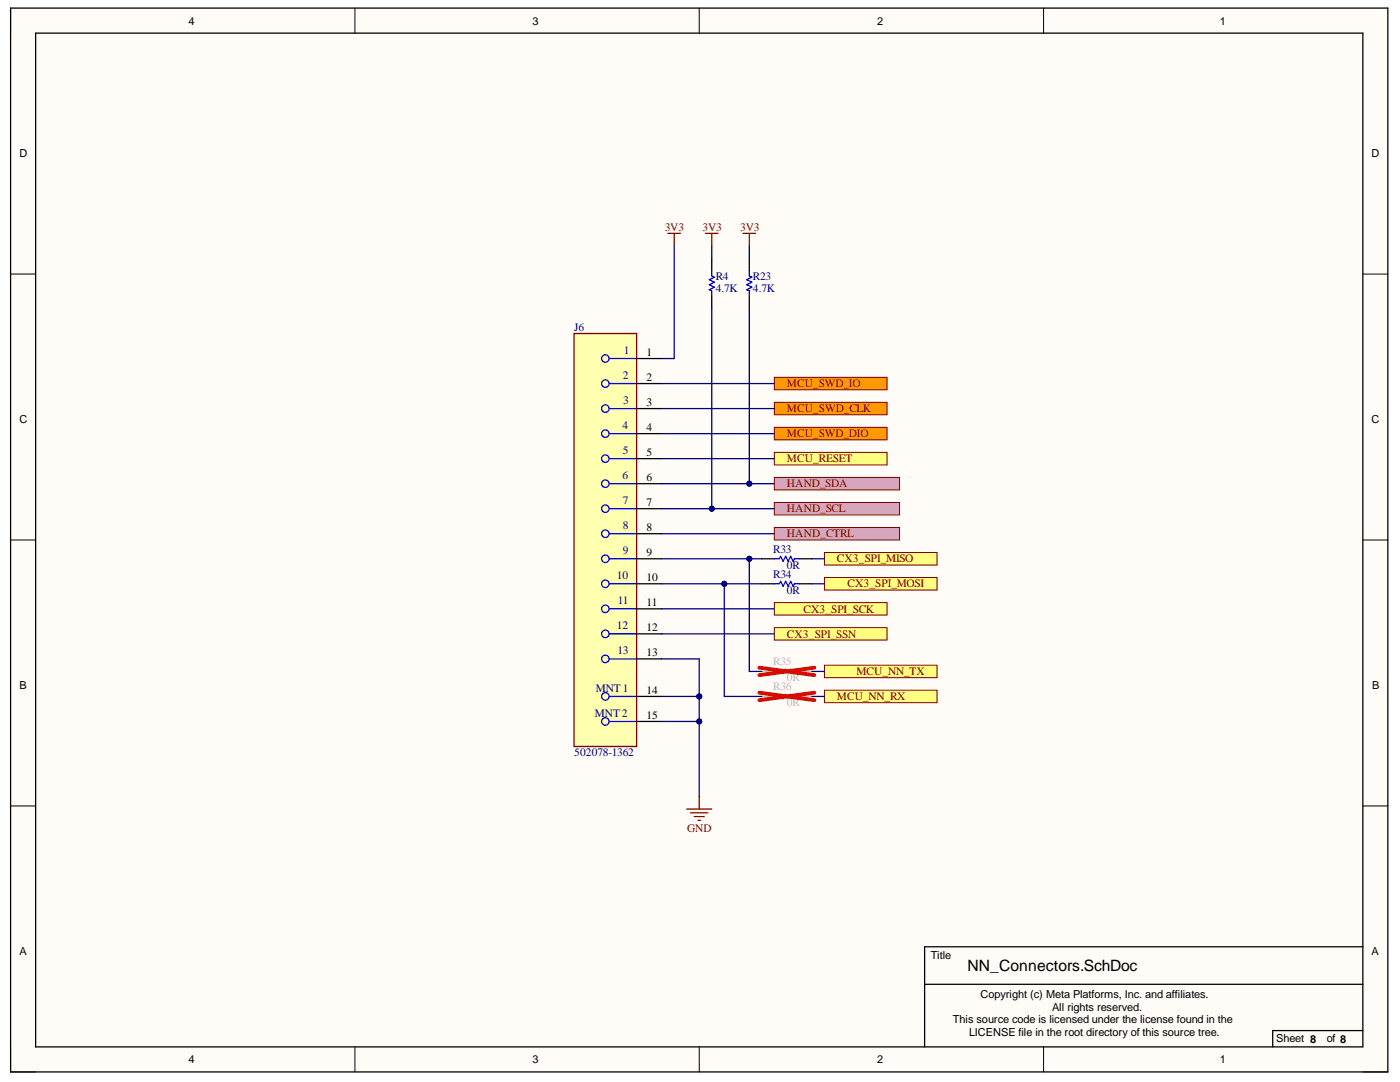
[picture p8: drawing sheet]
<svg xmlns="http://www.w3.org/2000/svg" width="279mm" height="216mm" viewBox="0 0 279 216" stroke-linecap="round" stroke-linejoin="round" font-family="sans-serif">
<g fill="#fffcf8">
<path d="M2.1 1.6h274.9v212.3h-274.9z" fill-rule="evenodd"/>
<path d="M7.1 6.6h264.9v202.3h-264.9z" fill-rule="evenodd"/>
</g>
<g fill="none" stroke="#000" stroke-width=".2">
<path d="M2.1 1.6v5M70.8 1.6v5M139.5 1.6v5M208.3 1.6v5M2.1 54.7h5M272 54.7h5M2.1 107.7h5M272 107.8h5M2.1 160.8h5M272 160.8h5M2.1 208.9v5h5M70.8 208.9v5"/>
<path d="M139.5 208.9v5M208.3 208.9v5M272 213.9h5"/>
</g>
<path d="M2.1 1.6h274.9v212.3h-274.9zM7.1 6.6h264.9v202.3h-264.9zM184.5 196.4h87.5M272 188.9h-87.5v20M272 205.6h-18v3.3" fill="none" stroke="#000" stroke-width=".25"/>
<path d="M114.6 66.5h12.5v82.5h-12.5z" fill-rule="evenodd" fill="#ffffb0"/>
<path d="M114.6 66.5h12.5v82.5h-12.5z" fill="none" stroke="#800000" stroke-width=".25"/>
<g fill="none" stroke="#00f" stroke-width=".25">
<path d="M121.6 71.5h5.5M121.6 76.5h5.5M121.6 81.5h5.5M121.6 86.5h5.5M121.6 91.5h5.5M121.6 96.5h5.5M121.6 101.5h5.5M121.6 106.5h5.5M121.6 111.5h5.5M121.6 116.5h5.5M121.6 121.5h5.5M121.6 126.5h5.5"/>
<path d="M121.6 131.5h5.5M121.6 139h5.5M121.6 144h5.5"/>
<circle cx="120.8" cy="71.5" r=".75"/>
<circle cx="120.8" cy="76.5" r=".75"/>
<circle cx="120.8" cy="91.5" r=".75"/>
<circle cx="120.8" cy="96.5" r=".75"/>
<circle cx="120.8" cy="86.5" r=".75"/>
<circle cx="120.8" cy="81.5" r=".75"/>
<circle cx="120.8" cy="101.5" r=".75"/>
<circle cx="120.8" cy="111.5" r=".75"/>
<circle cx="120.8" cy="106.5" r=".75"/>
<circle cx="120.8" cy="116.5" r=".75"/>
<circle cx="120.8" cy="131.5" r=".75"/>
<circle cx="120.8" cy="121.5" r=".75"/>
<circle cx="120.8" cy="139" r=".75"/>
<circle cx="120.8" cy="126.5" r=".75"/>
<circle cx="120.8" cy="144" r=".75"/>
</g>
<g fill="none" stroke="#000" stroke-width=".25">
<path d="M127.1 71.5h5M127.1 76.5h5M127.1 81.5h5M127.1 86.5h5M127.1 91.5h5M127.1 96.5h5M127.1 101.5h5M127.1 106.5h5M127.1 111.5h5M127.1 116.5h5M127.1 121.5h5M127.1 126.5h5"/>
<path d="M127.1 131.5h5M127.1 139h5M127.1 144h5"/>
</g>
<path d="M154.5 75.3h22.5v2.5h-22.5z" fill-rule="evenodd" fill="#f90"/>
<path d="M154.5 75.3h22.5v2.5h-22.5z" fill="none" stroke="#800000" stroke-width=".2"/>
<path d="M154.5 90.3h22.5v2.5h-22.5z" fill-rule="evenodd" fill="#ffff80"/>
<path d="M154.5 90.3h22.5v2.5h-22.5z" fill="none" stroke="#800000" stroke-width=".2"/>
<path d="M154.5 80.3h22.5v2.5h-22.5z" fill-rule="evenodd" fill="#f90"/>
<path d="M154.5 80.3h22.5v2.5h-22.5z" fill="none" stroke="#800000" stroke-width=".2"/>
<path d="M154.5 85.3h22.5v2.5h-22.5z" fill-rule="evenodd" fill="#f90"/>
<path d="M154.5 85.3h22.5v2.5h-22.5z" fill="none" stroke="#800000" stroke-width=".2"/>
<path d="M154.5 95.3h25v2.5h-25z" fill-rule="evenodd" fill="#d5a6bd"/>
<path d="M154.5 95.3h25v2.5h-25z" fill="none" stroke="#800000" stroke-width=".2"/>
<path d="M154.5 100.3h25v2.5h-25z" fill-rule="evenodd" fill="#d5a6bd"/>
<path d="M154.5 100.3h25v2.5h-25z" fill="none" stroke="#800000" stroke-width=".2"/>
<path d="M154.5 105.3h25v2.5h-25z" fill-rule="evenodd" fill="#d5a6bd"/>
<path d="M154.5 105.3h25v2.5h-25z" fill="none" stroke="#800000" stroke-width=".2"/>
<path d="M164.5 110.2h22.5v2.6h-22.5z" fill-rule="evenodd" fill="#ffff80"/>
<path d="M164.5 110.2h22.5v2.6h-22.5z" fill="none" stroke="#800000" stroke-width=".2"/>
<path d="M164.5 115.2h22.5v2.5h-22.5z" fill-rule="evenodd" fill="#ffff80"/>
<path d="M164.5 115.2h22.5v2.5h-22.5z" fill="none" stroke="#800000" stroke-width=".2"/>
<path d="M154.5 120.2h22.5v2.5h-22.5z" fill-rule="evenodd" fill="#ffff80"/>
<path d="M154.5 120.2h22.5v2.5h-22.5z" fill="none" stroke="#800000" stroke-width=".2"/>
<path d="M154.5 125.2h22.5v2.5h-22.5z" fill-rule="evenodd" fill="#ffff80"/>
<path d="M154.5 125.2h22.5v2.5h-22.5z" fill="none" stroke="#800000" stroke-width=".2"/>
<path d="M142 51.6v2.5M142 59.1v2.5M149.5 51.6v2.5M149.5 59.1v2.5" fill="none" stroke="#000" stroke-width=".25"/>
<path d="M142 54.1v1l.5 .2-1 .5 1 .5-1 .5 1 .5-1 .5 .5 .3v1M149.5 54.1v1l.5 .2-1 .5 1 .5-1 .5 1 .5-1 .5 .5 .3v1" fill="none" stroke="#00f" stroke-width=".25"/>
<path d="M164.5 132.7h22.5v2.5h-22.5z" fill-rule="evenodd" fill="#ffff80"/>
<path d="M164.5 132.7h22.5v2.5h-22.5z" fill="none" stroke="#800000" stroke-width=".2"/>
<path d="M164.5 137.7h22.5v2.5h-22.5z" fill-rule="evenodd" fill="#ffff80"/>
<path d="M164.5 137.7h22.5v2.5h-22.5z" fill="none" stroke="#800000" stroke-width=".2"/>
<path d="M133.3 46.6h2.5M134.6 46.6v2.5M140.8 46.6h2.5M142 46.6v2.5M148.3 46.6h2.5M149.5 46.6v2.5M139.5 158.9v2.5M137.1 161.4h4.9M137.8 162.2h3.5M138.5 162.9h2M139.3 163.7h.5" fill="none" stroke="#800000" stroke-width=".25"/>
<path d="M152 111.5h2.5M152 116.5h2.5M159.5 111.5h2.5M159.5 116.5h2.5" fill="none" stroke="#000" stroke-width=".25"/>
<path d="M154.5 111.5h1l.3-.5 .5 1 .5-1 .5 1 .5-1 .5 1 .2-.5h1M154.5 116.5h1l.3-.5 .5 1 .5-1 .5 1 .5-1 .5 1 .2-.5h1" fill="none" stroke="#00f" stroke-width=".25"/>
<path d="M152 134h3.5l.3-.5 .5 1 .5-1 .5 1 .5-1 .5 1 .2-.5h3.5M152 139h3.5l.3-.5 .5 1 .5-1 .5 1 .5-1 .5 1 .2-.5h3.5" fill="none" stroke="#bfbebc" stroke-width=".25"/>
<path d="M151.5 133.2l11 1.5M151.5 138.2l11 1.5M162.5 133.2l-11 1.5M162.5 138.2l-11 1.5" fill="none" stroke="#f00" stroke-width=".76"/>
<path d="M149.5 61.6v34.9h5" fill="none" stroke="#000080" stroke-width=".25"/>
<circle cx="149.5" cy="96.5" r=".5" fill="#000080"/>
<circle cx="149.5" cy="96.5" r=".5" fill="none" stroke="#000080" stroke-width=".2"/>
<path d="M132.1 76.5h22.4M132.1 81.5h22.4M132.1 86.5h22.4M132.1 91.5h22.4M132.1 96.5h17.4" fill="none" stroke="#000080" stroke-width=".25"/>
<circle cx="149.5" cy="96.5" r=".5" fill="#000080"/>
<circle cx="149.5" cy="96.5" r=".5" fill="none" stroke="#000080" stroke-width=".2"/>
<path d="M132.1 139h7.4" fill="none" stroke="#000080" stroke-width=".25"/>
<circle cx="139.5" cy="139" r=".5" fill="#000080"/>
<circle cx="139.5" cy="139" r=".5" fill="none" stroke="#000080" stroke-width=".2"/>
<path d="M132.1 144h7.4" fill="none" stroke="#000080" stroke-width=".25"/>
<circle cx="139.5" cy="144" r=".5" fill="#000080"/>
<circle cx="139.5" cy="144" r=".5" fill="none" stroke="#000080" stroke-width=".2"/>
<path d="M142 49.1v2.5M149.5 49.1v2.5M142 61.6v39.9M132.1 121.5h22.4M132.1 126.5h22.4M132.1 131.5h7.4" fill="none" stroke="#000080" stroke-width=".25"/>
<circle cx="142" cy="101.5" r=".5" fill="#000080"/>
<circle cx="142" cy="101.5" r=".5" fill="none" stroke="#000080" stroke-width=".2"/>
<path d="M134.6 49.1v22.4h-2.5M132.1 111.5h17.4v22.5h2.5" fill="none" stroke="#000080" stroke-width=".25"/>
<circle cx="149.5" cy="111.5" r=".5" fill="#000080"/>
<circle cx="149.5" cy="111.5" r=".5" fill="none" stroke="#000080" stroke-width=".2"/>
<path d="M149.5 111.5h2.5M162 111.5h2.5" fill="none" stroke="#000080" stroke-width=".25"/>
<circle cx="149.5" cy="111.5" r=".5" fill="#000080"/>
<circle cx="149.5" cy="111.5" r=".5" fill="none" stroke="#000080" stroke-width=".2"/>
<path d="M144.5 116.5v22.5h7.5M162 116.5h2.5" fill="none" stroke="#000080" stroke-width=".25"/>
<circle cx="144.5" cy="116.5" r=".5" fill="#000080"/>
<circle cx="144.5" cy="116.5" r=".5" fill="none" stroke="#000080" stroke-width=".2"/>
<path d="M132.1 116.5h19.9M132.1 106.5h22.4M162 134h2.5M162 139h2.5" fill="none" stroke="#000080" stroke-width=".25"/>
<circle cx="144.5" cy="116.5" r=".5" fill="#000080"/>
<circle cx="144.5" cy="116.5" r=".5" fill="none" stroke="#000080" stroke-width=".2"/>
<path d="M132.1 101.5h22.4" fill="none" stroke="#000080" stroke-width=".25"/>
<circle cx="142" cy="101.5" r=".5" fill="#000080"/>
<circle cx="142" cy="101.5" r=".5" fill="none" stroke="#000080" stroke-width=".2"/>
<path d="M139.5 131.5v27.4" fill="none" stroke="#000080" stroke-width=".25"/>
<circle cx="139.5" cy="144" r=".5" fill="#000080"/>
<circle cx="139.5" cy="144" r=".5" fill="none" stroke="#000080" stroke-width=".2"/>
<circle cx="139.5" cy="139" r=".5" fill="#000080"/>
<circle cx="139.5" cy="139" r=".5" fill="none" stroke="#000080" stroke-width=".2"/>
<text font-size="3.1" x="193.1" y="193.8">NN_Connectors.SchDoc</text>
<g font-size="2.3" fill="#800000">
<text x="132.7" y="46">3V3</text>
<text x="140.2" y="46">3V3</text>
<text x="147.7" y="46">3V3</text>
<text x="157" y="77.3">MCU_SWD_IO</text>
<text x="157" y="82.3">MCU_SWD_CLK</text>
<text x="157" y="87.3">MCU_SWD_DIO</text>
<text x="157" y="92.3">MCU_RESET</text>
<text x="157" y="97.3">HAND_SDA</text>
<text x="157" y="102.2">HAND_SCL</text>
<text x="157" y="107.2">HAND_CTRL</text>
<text x="167" y="112.2">CX3_SPI_MISO</text>
<text x="169.1" y="117.2">CX3_SPI_MOSI</text>
<text x="160.3" y="122.3">CX3_SPI_SCK</text>
<text x="157" y="127.3">CX3_SPI_SSN</text>
<text x="170.9" y="134.7">MCU_NN_TX</text>
<text x="167" y="139.7">MCU_NN_RX</text>
<text x="137.2" y="166">GND</text>
</g>
<g font-size="2.3" fill="#000080">
<text x="142.8" y="55.9">R4</text>
<text x="142.8" y="58.3">4.7K</text>
<text x="150.3" y="55.9">R23</text>
<text x="150.3" y="58.3">4.7K</text>
<text x="114.6" y="66.1">J6</text>
<text x="124.5" y="70.6">1</text>
<text x="124.3" y="75.5">2</text>
<text x="124.4" y="80.5">3</text>
<text x="124.2" y="85.5">4</text>
<text x="124.2" y="95.5">6</text>
<text x="124.3" y="90.5">5</text>
<text x="124.3" y="100.5">7</text>
<text x="124.3" y="105.5">8</text>
<text x="124.3" y="110.5">9</text>
<text x="154.3" y="110.3">R33</text>
<text x="157" y="113.5">0R</text>
<text x="123.1" y="115.5">10</text>
<text x="154.3" y="115.3">R34</text>
<text x="157" y="118.5">0R</text>
<text x="123.1" y="125.5">12</text>
<text x="123.3" y="120.5">11</text>
<text x="123.2" y="130.5">13</text>
<text x="118.9" y="138">MNT1</text>
<text x="118.7" y="143">MNT2</text>
<text x="114.6" y="150.9">502078-1362</text>
</g>
<g font-size="2.3">
<text x="129" y="71.1">1</text>
<text x="129" y="76.1">2</text>
<text x="129" y="81">3</text>
<text x="129" y="86">4</text>
<text x="129" y="91">5</text>
<text x="129" y="96">6</text>
<text x="129" y="101">7</text>
<text x="129" y="106.1">8</text>
<text x="129" y="111">9</text>
<text x="129" y="116">10</text>
<text x="129" y="121">11</text>
<text x="129" y="126">12</text>
<text x="129" y="131">13</text>
<text x="129" y="138.5">14</text>
<text x="129" y="143.5">15</text>
</g>
<g font-size="2.3" fill="#bfbebc">
<text x="154.3" y="132.8">R35</text>
<text x="154.3" y="137.7">R36</text>
<text x="157" y="136">0R</text>
<text x="157" y="141">0R</text>
</g>
<g font-size="2.2">
<text x="37.6" y="4.9">4</text>
<text x="106.3" y="4.9">3</text>
<text x="175" y="4.9">2</text>
<text x="243.5" y="4.9">1</text>
<text x="3.9" y="31.4">D</text>
<text x="273.7" y="31.4">D</text>
<text x="3.9" y="84.5">C</text>
<text x="273.7" y="84.5">C</text>
<text x="3.9" y="137.6">B</text>
<text x="273.8" y="137.6">B</text>
<text x="3.9" y="190.7">A</text>
<text x="185.8" y="191.4">Title</text>
<text x="273.7" y="190.7">A</text>
<text x="195.7" y="199.2">Copyright (c) Meta Platforms, Inc. and affiliates.</text>
<text x="210" y="201.6">All rights reserved.</text>
<text x="190.2" y="204.2">This source code is licensed under the license found in the</text>
<text x="193.4" y="206.6">LICENSE file in the root directory of this source tree.</text>
<text x="254.7" y="207.9">Sheet 8</text>
<text x="264.8" y="207.9">of 8</text>
<text x="37.6" y="212.1">4</text>
<text x="106.3" y="212.1">3</text>
<text x="175" y="212.1">2</text>
<text x="243.5" y="212.1">1</text>
</g>
</svg>
